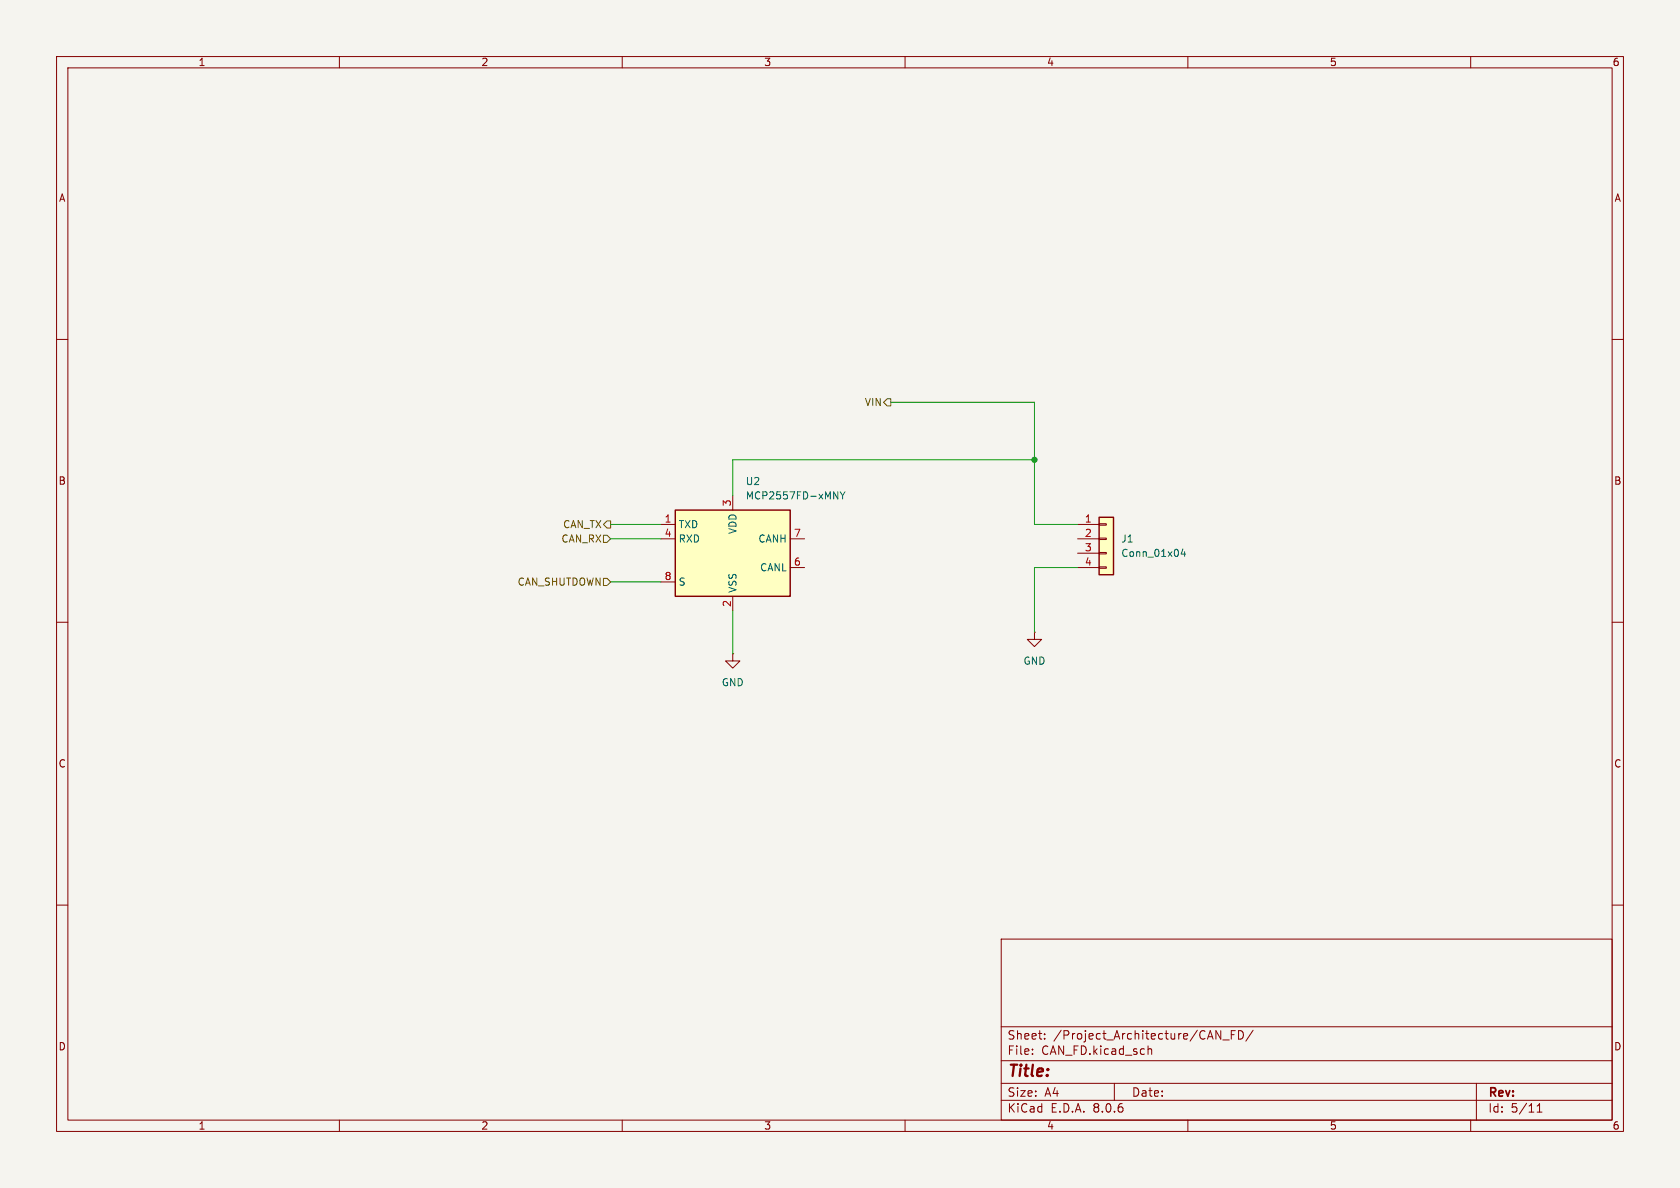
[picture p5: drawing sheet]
<svg xmlns="http://www.w3.org/2000/svg" width="297mm" height="210mm" viewBox="0 0 297 210" stroke-linecap="round" stroke-linejoin="round" font-family="sans-serif">
<path d="M0 0h297v210h-297z" fill="#f5f4ef" stroke="#f5f4ef" stroke-width=".18"/>
<g fill="none" stroke="#840000" stroke-width=".18">
<path d="M10 10h277v190h-277zM12 12h273v186h-273zM60 10v2M110 10v2M160 10v2M210 10v2M260 10v2M10 60h2M285 60h2M10 110h2M285 110h2M10 160h2"/>
<path d="M285 160h2M177 166h108v32h-108zM60 198v2M110 198v2M160 198v2M177 194.5h108M177 191.5h108M177 187.5h108M177 181.5h108M182.5 186.3v.1M182.5 185.5v.1M184.7 183.6v.1"/>
<path d="M184.7 182.8v.1M197 191.5v3M203 184.9v1.5M203 185.5l.2-.1 .3 .1 .1 .9M210 198v2M216.2 183.8h1.1M217.7 182.9h.5M218.4 182.2h-.7v1.5M219 182.2a.76 .76 0 0 1 .8 .7 .76 .76 0 0 1-.8 .8zM221.5 182.1l-1.3 2M260 198v2M261 191.5v6.5"/>
<path d="M271.7 196.6h.9M271.7 195.5l.5-.4v1.5"/>
</g>
<path d="M194.3 91.4h2.5v10.2h-2.5z" fill="#ffffc2"/>
<path d="M190.5 92.7h3.8M190.5 95.3h3.8M190.5 97.8h3.8M194.3 97.7h1.3v.2h-1.3zM194.3 95.1h1.3v.3h-1.3zM194.3 92.6h1.3v.2h-1.3zM129.5 115.6v1.2h1.3l-1.3 1.3-1.2-1.3h1.2M129.5 115.6h.1M182.9 111.8v1.2h1.2l-1.2 1.3-1.3-1.3h1.3M182.9 111.8h.1M190.5 100.3h3.8M194.3 100.2h1.3v.3h-1.3z" fill="none" stroke="#840000" stroke-width=".18"/>
<path d="M194.3 91.4h2.5v10.2h-2.5z" fill="none" stroke="#840000" stroke-width=".25"/>
<path d="M209.1 97l-.3 .9h.8M209.4 97.5v.9" fill="none" stroke="#006464" stroke-width=".18"/>
<path d="M119.4 90.2h20.3v15.2h-20.3z" fill="#ffffc2"/>
<path d="M119.4 90.2h20.3v15.2h-20.3z" fill="none" stroke="#840000" stroke-width=".25"/>
<path d="M116.8 92.7h2.6M116.8 95.3h2.6M129.5 87.6v2.6M139.7 95.3h2.5M116.8 102.9h2.6M129.5 105.4v2.6M139.7 100.3h2.5" fill="none" stroke="#840000" stroke-width=".18"/>
<path d="M147.4 86.9l.7 1.3v-1.3M148.5 86.9l.5 .7M149 87.6v.6M149.4 86.9l-.4 .7" fill="none" stroke="#006464" stroke-width=".18"/>
<path d="M156.8 70.5h.7v1.3h-.7l-.6-.7zM106.7 94.6h.6l.6 .7-.6 .6h-.6zM107.3 92.1h.6v1.2h-.6l-.6-.6zM106.7 102.2h.6l.6 .7-.6 .6h-.6z" fill="none" stroke="#725600" stroke-width=".18"/>
<path d="M157.5 71.1h25.4v21.6h7.6M107.9 92.7h8.9M107.9 95.3h8.9M182.9 81.3h-53.4v6.3M107.9 102.9h8.9M129.5 108v7.6M190.5 100.3h-7.6v11.5" fill="none" stroke="#009600" stroke-width=".18"/>
<circle cx="182.9" cy="81.3" r=".46" fill="#009600" stroke="#009600" stroke-width=".18"/>
<text font-size="2.8" fill="#840000" x="178" y="190.9">Title:</text>
<g font-size="2.1" fill="#840000">
<text x="178" y="184">Sheet:</text>
<text x="186.2" y="184">/Project_Architecture/CAN_FD/</text>
<text x="178" y="186.7">File:</text>
<text x="184.1" y="186.7">CAN_FD.kicad_sch</text>
<text x="178" y="196.9">KiCad</text>
<text x="178" y="194.1">Size:</text>
<text x="184.7" y="194.1">A4</text>
<text x="185.7" y="196.9">E.D.A.</text>
<text x="193.3" y="196.9">8.0.6</text>
<text x="200" y="194.1">Date:</text>
<text x="263" y="194.3">Rev:</text>
<text x="263" y="196.9">Id:</text>
<text x="267.1" y="196.9">5/11</text>
</g>
<g font-size="1.8" fill="#840000">
<text x="35" y="11.9">1</text>
<text x="85" y="11.9">2</text>
<text x="135" y="11.9">3</text>
<text x="185" y="11.9">4</text>
<text x="235" y="11.9">5</text>
<text x="285" y="11.9">6</text>
<text x="10.3" y="35.9">A</text>
<text x="285.3" y="35.9">A</text>
<text x="10.3" y="85.9">B</text>
<text x="285.3" y="85.9">B</text>
<text x="10.3" y="135.9">C</text>
<text x="285.3" y="135.9">C</text>
<text x="10.3" y="185.9">D</text>
<text x="285.3" y="185.9">D</text>
<text x="35" y="199.9">1</text>
<text x="85" y="199.9">2</text>
<text x="135" y="199.9">3</text>
<text x="185" y="199.9">4</text>
<text x="235" y="199.9">5</text>
<text x="285" y="199.9">6</text>
</g>
<g font-size="1.8" fill="#725600">
<text x="152.8" y="72">VIN</text>
<text x="99.5" y="93.6">CAN_TX</text>
<text x="99.2" y="96.1">CAN_RX</text>
<text x="91.4" y="103.7">CAN_SHUTDOWN</text>
</g>
<g font-size="1.8" fill="#a90000">
<text x="129.3" y="89.6" transform="rotate(-90 129.3 89.6)">3</text>
<text x="117.4" y="92.5">1</text>
<text x="117.4" y="95">4</text>
<text x="140.3" y="95">7</text>
<text x="191.7" y="92.5">1</text>
<text x="191.7" y="95">2</text>
<text x="140.3" y="100.1">6</text>
<text x="191.7" y="97.5">3</text>
<text x="191.7" y="100.1">4</text>
<text x="117.4" y="102.6">8</text>
<text x="129.3" y="107.4" transform="rotate(-90 129.3 107.4)">2</text>
</g>
<g font-size="1.8" fill="#006464">
<text x="131.7" y="86">U2</text>
<text x="131.7" y="88.5">MCP2557FD-xMNY</text>
<text x="119.9" y="93.6">TXD</text>
<text x="130.4" y="94.5" transform="rotate(-90 130.4 94.5)">VDD</text>
<text x="119.9" y="96.1">RXD</text>
<text x="134" y="96.1">CANH</text>
<text x="134.3" y="101.2">CANL</text>
<text x="198.1" y="96.1">J1</text>
<text x="198.1" y="98.7">Conn_01x04</text>
<text x="119.9" y="103.7">S</text>
<text x="130.4" y="104.9" transform="rotate(-90 130.4 104.9)">VSS</text>
<text x="180.8" y="117.7">GND</text>
<text x="127.5" y="121.5">GND</text>
</g>
</svg>
